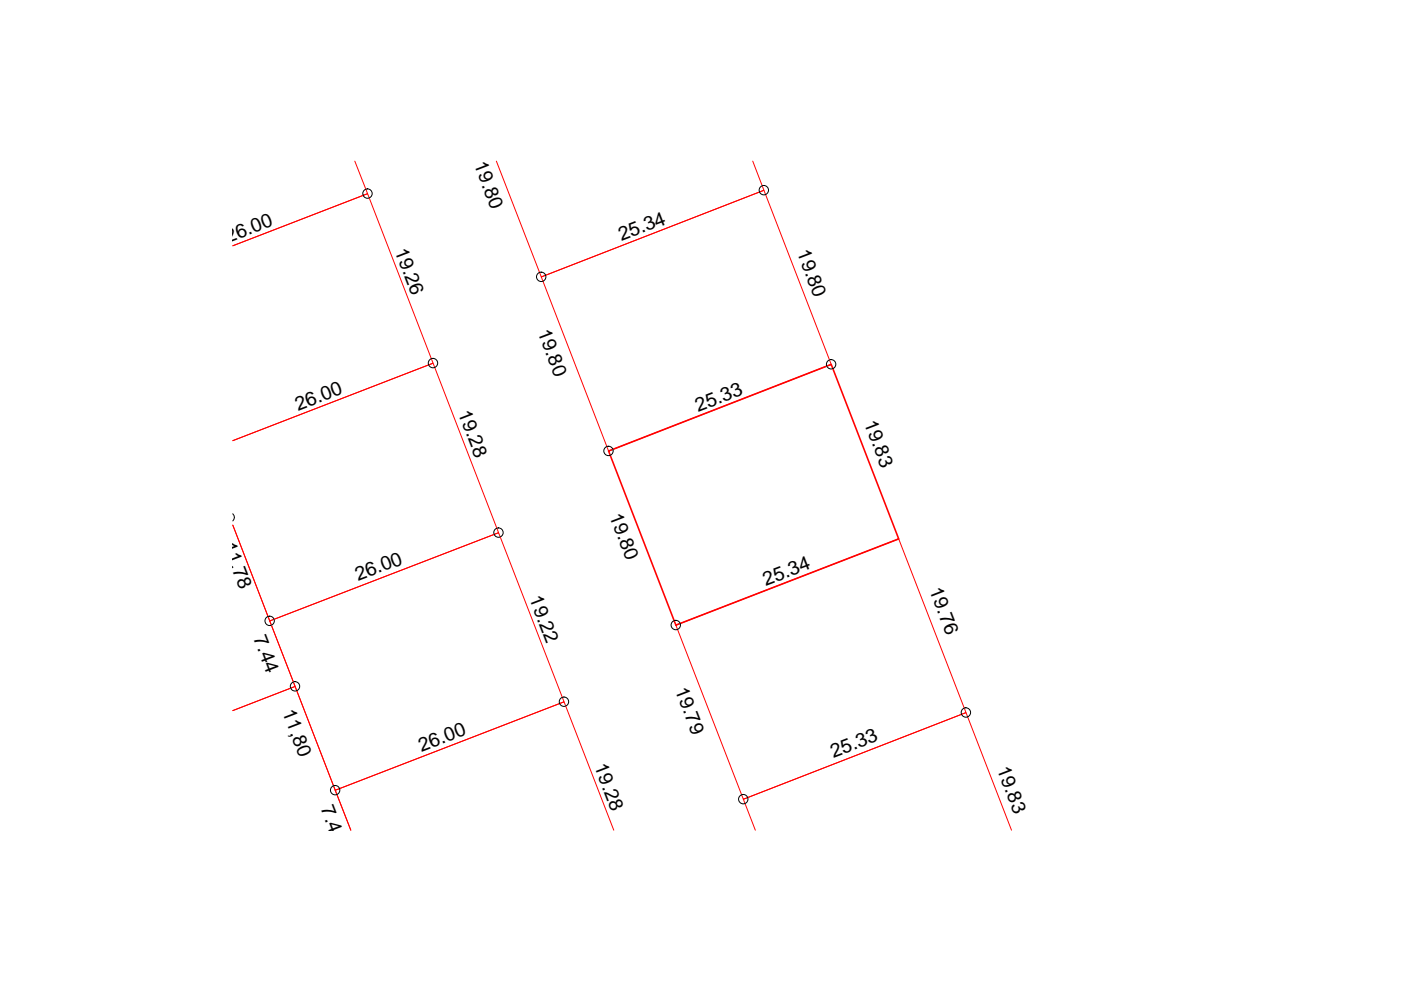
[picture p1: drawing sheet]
<svg xmlns="http://www.w3.org/2000/svg" width="297mm" height="210mm" viewBox="0 0 297 210" stroke-linecap="round" stroke-linejoin="round" font-family="sans-serif">
<path d="M75.2 34.2l2.7 6.9-28.5 11 28.5-11 13.9 35.9-42.4 16.4 42.4-16.4 13.9 35.9-48.5 18.8-7.8-20.4 13.2 34.2-13.2 5.2 13.2-5.2 11.8 30.5-3.3-8.4 48.5-18.8 10.5 27.2M105.2 34.2l9.6 24.5 47.2-18.4-2.4-6.1M114.8 58.7l47.2-18.4 14.2 37-47.2 18.3zM57.2 131.7l48.5-18.8 13.9 35.9-48.5 18.8zM143.3 132.5l47.2-18.2 14.3 36.8-47.2 18.4zM160.1 176l-2.5-6.5 47.2-18.4 9.7 24.9" fill="none" stroke="#f00" stroke-width=".21"/>
<path d="M129 95.6l47.2-18.3 14.3 37-47.2 18.2z" fill="none" stroke="#f00" stroke-width=".34"/>
<g fill="none" stroke="#000" stroke-width=".21">
<path d="M49.4 108.9a1.03 1.03 0 0 1 0 1.5"/>
<circle cx="77.9" cy="41" r=".99"/>
<circle cx="114.7" cy="58.7" r=".99"/>
<circle cx="161.9" cy="40.3" r=".99"/>
<circle cx="91.8" cy="77" r=".99"/>
<circle cx="176.2" cy="77.2" r=".99"/>
<circle cx="129" cy="95.6" r=".99"/>
<circle cx="105.7" cy="112.9" r=".99"/>
<circle cx="57.2" cy="131.6" r=".99"/>
<circle cx="143.3" cy="132.5" r=".99"/>
<circle cx="62.5" cy="145.5" r=".99"/>
<circle cx="119.6" cy="148.8" r=".99"/>
<circle cx="204.8" cy="151.1" r=".99"/>
<circle cx="71.1" cy="167.5" r=".99"/>
<circle cx="157.6" cy="169.4" r=".99"/>
</g>
<g font-size="4.1">
<text x="100.5" y="34.8" transform="rotate(69 100.5 34.8)">19.80</text>
<text x="48.4" y="51.4" transform="rotate(-21 48.4 51.4)">26.00</text>
<text x="83.7" y="53.2" transform="rotate(69 83.7 53.2)">19.26</text>
<text x="131.7" y="51.1" transform="rotate(-21 131.7 51.1)">25.34</text>
<text x="169" y="53.5" transform="rotate(69 169 53.5)">19.80</text>
<text x="114" y="70.4" transform="rotate(69 114 70.4)">19.80</text>
<text x="63.2" y="87.1" transform="rotate(-21 63.2 87.1)">26.00</text>
<text x="97.1" y="87.6" transform="rotate(69 97.1 87.6)">19.28</text>
<text x="148" y="87.2" transform="rotate(-21 148 87.2)">25.33</text>
<text x="183.2" y="89.7" transform="rotate(69 183.2 89.7)">19.83</text>
<text x="129.2" y="109.4" transform="rotate(69 129.2 109.4)">19.80</text>
<text x="47.2" y="115.5" transform="rotate(69 47.2 115.5)">11.78</text>
<text x="75.9" y="123.2" transform="rotate(-21 75.9 123.2)">26.00</text>
<text x="162.4" y="124.2" transform="rotate(-21 162.4 124.2)">25.34</text>
<text x="197" y="125.1" transform="rotate(69 197 125.1)">19.76</text>
<text x="112.2" y="126.9" transform="rotate(69 112.2 126.9)">19.22</text>
<text x="53.7" y="135.3" transform="rotate(69 53.7 135.3)">7.44</text>
<text x="143.1" y="146.3" transform="rotate(69 143.1 146.3)">19.79</text>
<text x="59.8" y="151" transform="rotate(69 59.8 151)">11,80</text>
<text x="89.4" y="159.4" transform="rotate(-21 89.4 159.4)">26.00</text>
<text x="176.7" y="160.7" transform="rotate(-21 176.7 160.7)">25.33</text>
<text x="125.9" y="162.5" transform="rotate(69 125.9 162.5)">19.28</text>
<text x="211.3" y="163.1" transform="rotate(69 211.3 163.1)">19.83</text>
<text x="67.9" y="171.4" transform="rotate(69 67.9 171.4)">7.48</text>
</g>
</svg>
